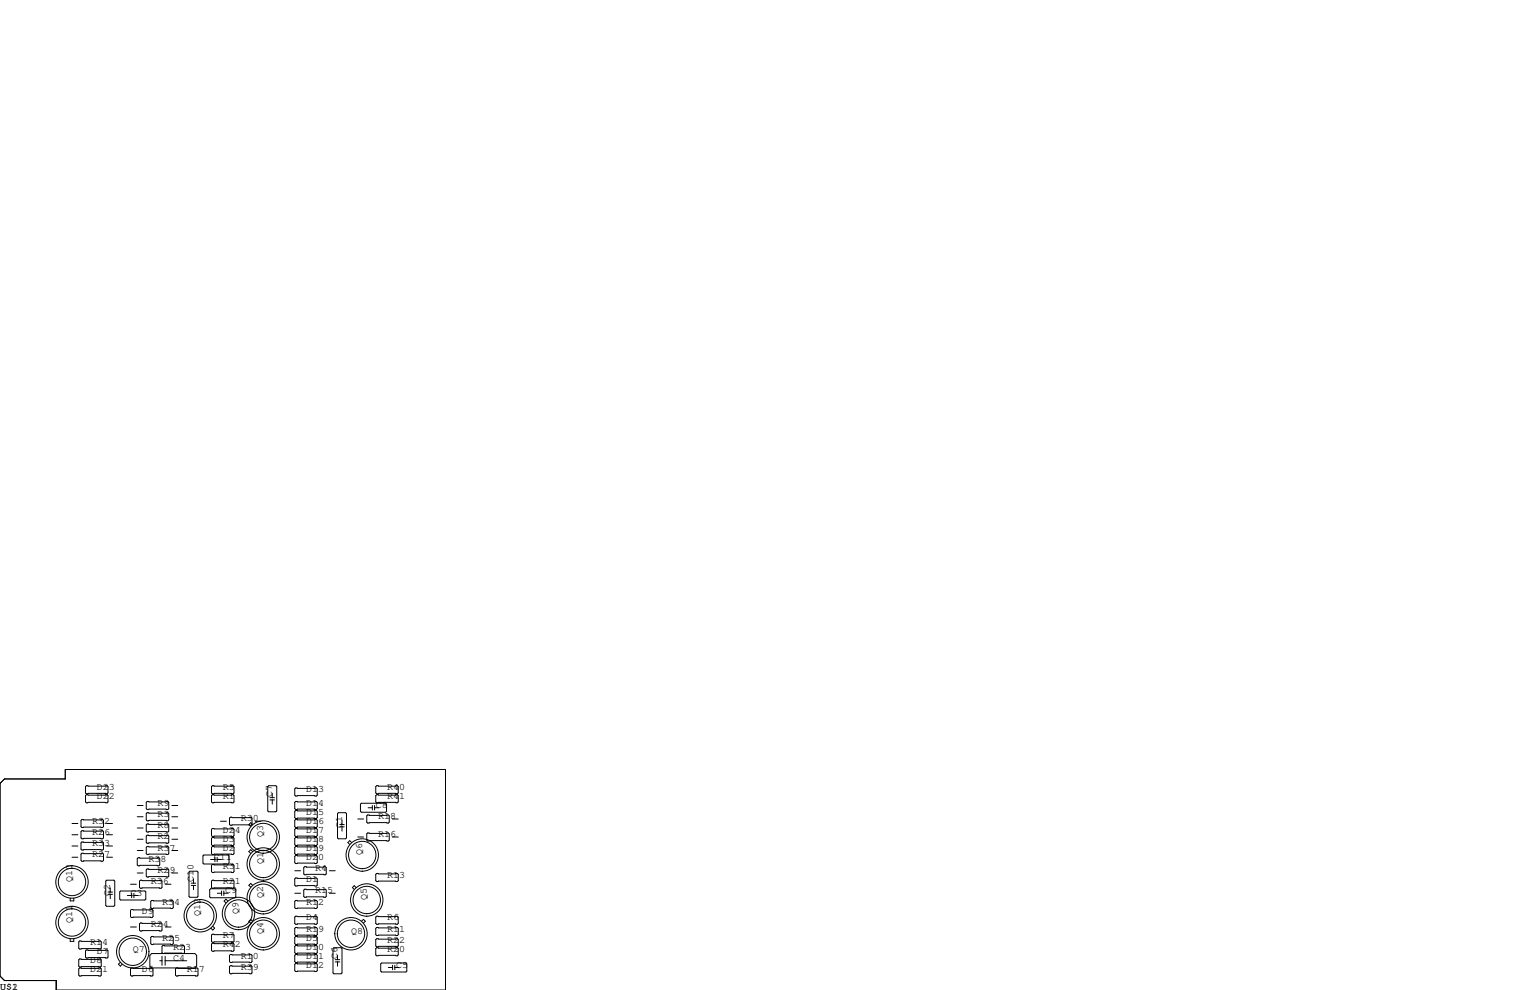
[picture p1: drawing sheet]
<svg xmlns="http://www.w3.org/2000/svg" width="432mm" height="279mm" viewBox="0 0 432 279" stroke-linecap="round" stroke-linejoin="round" font-family="sans-serif">
<g fill="none" stroke="#000" stroke-width=".28">
<path d="M0 221.1l1.3-1.3h17.1v-2.6h107.3v62.2h-109.8v-2.7h-14.6l-1.3-1.2zM20.3 235.6h1.7M20.3 232.4h1.7M20.3 238.8h1.7M23.1 234.4h5.9l.2 .3v1.8l-.2 .2h-5.9l-.2-.2v-1.8zM23.1 231.3h5.9l.2 .2v1.8l-.2 .3h-5.9l-.2-.3v-1.8zM23.1 237.6h5.9l.2 .3v1.7l-.2 .3h-5.9l-.2-.3v-1.7zM24.4 221.7h5.8l.3 .3v1.8l-.3 .2h-5.8l-.3-.2v-1.8zM24.4 224.3h5.8l.3 .2v1.8l-.3 .3h-5.8l-.3-.3v-1.8zM30.1 235.6h1.7M30.1 232.4h1.7M30.1 238.8h1.7"/>
<path d="M38.7 236.9h1.7M38.7 230.5h1.7M38.7 233.7h1.7M38.7 227.3h1.7M41.5 232.5h5.9l.2 .3v1.8l-.2 .2h-5.9l-.2-.2v-1.8zM41.5 229.4h5.9l.2 .2v1.8l-.2 .2h-5.9l-.2-.2v-1.8zM41.5 238.9h5.9l.2 .2v1.8l-.2 .3h-5.9l-.2-.3v-1.8zM41.5 226.2h5.9l.2 .2v1.8l-.2 .3h-5.9l-.2-.3v-1.8zM41.5 235.7h5.9l.2 .3v1.7l-.2 .3h-5.9l-.2-.3v-1.7zM48.5 236.9h1.7M48.5 230.5h1.7M48.5 233.7h1.7"/>
<path d="M48.5 227.3h1.7M59.9 224.3h5.9l.2 .2v1.8l-.2 .3h-5.9l-.2-.3v-1.8zM59.9 221.7h5.9l.2 .3v1.8l-.2 .2h-5.9l-.2-.2v-1.8zM59.9 238.9h5.9l.2 .2v1.8l-.2 .3h-5.9l-.2-.3v-1.8zM59.9 233.8h5.9l.2 .3v1.7l-.2 .3h-5.9l-.2-.3v-1.7zM59.9 236.3h5.9l.2 .3v1.8l-.2 .2h-5.9l-.2-.2v-1.8zM62.2 231.8h1.7M65 230.6h5.9l.2 .3v1.8l-.2 .2h-5.9l-.2-.2v-1.8zM71.3 232.7l-.5-.5-.6 .5 .6 .5M72 231.8h1.7M75.8 221.7h2.1l.2 .3v6.9l-.2 .2h-2.1l-.2-.2v-6.9zM76.2 225.1h1.3"/>
<path d="M76.2 225.8h1.3M76.8 223.9v1.2M76.8 225.8v1.1M83.4 222.4h5.9l.2 .2v1.8l-.2 .3h-5.9l-.2-.3v-1.8zM83.4 226.2h5.9l.2 .2v1.8l-.2 .3h-5.9l-.2-.3v-1.8zM83.4 228.7h5.9l.2 .3v1.8l-.2 .2h-5.9l-.2-.2v-1.8zM83.4 231.3h5.9l.2 .2v1.8l-.2 .3h-5.9l-.2-.3v-1.8zM83.4 233.8h5.9l.2 .3v1.7l-.2 .3h-5.9l-.2-.3v-1.7zM83.4 236.3h5.9l.2 .3v1.8l-.2 .2h-5.9l-.2-.2v-1.8zM83.4 238.9h5.9l.2 .2v1.8l-.2 .3h-5.9l-.2-.3v-1.8zM95.5 229.4h2l.3 .2v6.9l-.3 .2h-2l-.2-.2v-6.9zM95.9 233.3h1.3"/>
<path d="M95.9 232.7h1.3M96.5 231.5v1.2M96.5 233.3v1.3M99.2 237.8l-.5-.5-.5 .5 .5 .5M101 236.2h1.6M101 231.1h1.6M101.7 226.9l.3-.2h6.8l.3 .2v2.1l-.3 .2h-6.8l-.3-.2zM103.8 235.1h5.8l.3 .2v1.8l-.3 .3h-5.8l-.3-.3v-1.8zM103.8 230h5.8l.3 .3v1.7l-.3 .3h-5.8l-.3-.3v-1.7zM103.9 228h1.2M105.1 227.3v1.3M105.7 227.3v1.3"/>
<path d="M105.7 228h1.2M106.3 224.3h5.8l.3 .2v1.8l-.3 .3h-5.8l-.3-.3v-1.8zM106.3 221.7h5.8l.3 .3v1.8l-.3 .2h-5.8l-.3-.2v-1.8zM110.7 236.2h1.7M110.7 231.1h1.7M19.8 253.5v.8h1v-.8M20.3 241.9h1.7M23.1 240.8h5.9l.2 .2v1.8l-.2 .3h-5.9l-.2-.3v-1.8zM30.1 248.4h2l.3 .3v6.8l-.3 .3h-2l-.3-.3v-6.8zM30.1 241.9h1.7M30.5 252.4h1.3M30.5 251.8h1.3"/>
<path d="M31.1 250.6v1.2M31.1 252.4v1.2M33.8 251.7l.2-.2h6.9l.2 .2v2l-.2 .3h-6.9l-.2-.3zM35.9 252.7h1.3M36.8 256.9l.3-.2h5.8l.3 .2v1.8l-.3 .3h-5.8l-.3-.3zM36.8 249.6h1.7M37.2 252.1v1.3M37.8 252.7h1.2M37.8 252.1v1.3M38.7 246.4h1.7M38.7 240h1.7M39 242.1h5.8l.3 .2v1.8l-.3 .2h-5.8l-.3-.2v-1.8z"/>
<path d="M39.4 248.7l.2-.3h5.9l.2 .3v1.7l-.2 .3h-5.9l-.2-.3zM41.3 245.5l.2-.3h5.9l.2 .3v1.8l-.2 .2h-5.9l-.2-.2zM42.5 254.4l.3-.3h5.8l.3 .3v1.8l-.3 .2h-5.8l-.3-.2zM46.6 249.6h1.7M48.5 246.4h1.7M48.5 240h1.7M53.3 246.1l.3-.2h2l.3 .2v6.9l-.3 .2h-2l-.3-.2zM54 249.9h1.2M54 249.3h1.2M54.6 248v1.3M54.6 249.9v1.2M57.3 241.6l.2-.3h6.9l.2 .3v2l-.2 .2h-6.9l-.2-.2z"/>
<path d="M59.2 251.1l.2-.3h6.9l.2 .3v2l-.2 .3h-6.9l-.2-.3zM59.4 242.6h1.3M59.7 248.7l.2-.3h5.9l.2 .3v1.7l-.2 .3h-5.9l-.2-.3zM59.9 244h5.9l.2 .2v1.8l-.2 .3h-5.9l-.2-.3v-1.8zM60.7 241.9v1.3M61.3 242.6h1.2M61.3 241.9v1.3M61.3 252.1h1.2M62.5 251.5v1.2M63.2 252.1h1.2M63.2 251.5v1.2M64.3 254.3l-.5-.5-.6 .5 .6 .5"/>
<path d="M71.3 249.9l-.5-.6-.6 .6 .6 .5M71.3 240.3l-.5-.5-.6 .5 .6 .6M83.2 248l.2-.2h5.9l.2 .2v1.8l-.2 .3h-5.9l-.2-.3zM83.2 254.4l.2-.3h5.9l.2 .3v1.8l-.2 .2h-5.9l-.2-.2zM83.2 258.8l.2-.2h5.9l.2 .2v1.8l-.2 .3h-5.9l-.2-.3zM83.2 245.7h1.6M83.2 252.1h1.6M83.4 241.4h5.9l.2 .3v1.8l-.2 .2h-5.9l-.2-.2v-1.8zM85.7 244.9l.3-.3h5.8l.3 .3v1.7l-.3 .3h-5.8l-.3-.3zM85.7 251.2l.3-.2h5.8l.3 .2v1.8l-.3 .2h-5.8l-.3-.2zM93 245.7h1.6M93 252.1h1.6"/>
<path d="M100.5 250.5l-.5-.5-.6 .5 .6 .5M102 260l.6-.5 .5 .5-.5 .5M106 258.8l.3-.2h5.8l.3 .2v1.8l-.3 .3h-5.8l-.3-.3zM106 246.8l.3-.3h5.8l.3 .3v1.7l-.3 .3h-5.8l-.3-.3zM19.8 264.9v.8h1v-.8M22.5 273.2h5.8l.3 .2v1.8l-.3 .3h-5.8l-.3-.3v-1.8zM22.5 270.6h5.8l.3 .3v1.8l-.3 .2h-5.8l-.3-.2v-1.8zM22.5 265.6h5.8l.3 .2v1.8l-.3 .2h-5.8l-.3-.2v-1.8zM24.4 268.1h5.8l.3 .3v1.7l-.3 .3h-5.8l-.3-.3v-1.7zM34 271.6l-.6 .5 .6 .6 .5-.6M36.8 261.6h1.7M39.4 260.7l.2-.2h5.9l.2 .2v1.8l-.2 .3h-5.9l-.2-.3z"/>
<path d="M42.5 264.5l.3-.2h5.8l.3 .2v1.8l-.3 .3h-5.8l-.3-.3zM42.8 273.2l-.5-.5v-3.1l.5-.5h12.2l.5 .5v3.1l-.5 .5h-17.9l-.3 .2v1.8l.3 .3h5.8l.3-.3v-1.8l-.3-.2M45.1 271.1h.6M45.7 269.9v2.5M46 269.1l-.3-.2v-1.8l.3-.3h5.8l.3 .3v1.8l-.3 .2M46.4 269.1h5M46.6 261.6h1.7M46.6 269.9v2.5M46.6 271.1h6.1M49.8 273.2l-.3 .2v1.8l.3 .3h5.8l.3-.3v-1.8l-.3-.2h-5.4M59.7 266.4l.2-.2h5.9l.2 .2v1.8l-.2 .3h-5.9l-.2-.3zM59.7 263.9l.2-.2h5.9l.2 .2v1.8l-.2 .2h-5.9l-.2-.2z"/>
<path d="M60 261.4l.6 .6-.6 .5-.5-.5M64.8 269.6l.2-.2h5.9l.2 .2v1.8l-.2 .3h-5.9l-.2-.3zM64.8 272.8l.2-.3h5.9l.2 .3v1.8l-.2 .2h-5.9l-.2-.2zM71.3 260l-.5-.5-.6 .5 .6 .6M83.2 262l.2-.3h5.9l.2 .3v1.8l-.2 .2h-5.9l-.2-.2zM83.2 264.5l.2-.2h5.9l.2 .2v1.8l-.2 .3h-5.9l-.2-.3zM83.2 267.1l.2-.3h5.9l.2 .3v1.8l-.2 .2h-5.9l-.2-.2zM83.2 269.6l.2-.2h5.9l.2 .2v1.8l-.2 .3h-5.9l-.2-.3zM83.2 272.2l.2-.3h5.9l.2 .3v1.7l-.2 .3h-5.9l-.2-.3zM94 267.7l.2-.2h2.1l.2 .2v6.9l-.2 .2h-2.1l-.2-.2zM94.6 271.5h1.3M94.6 270.8h1.3"/>
<path d="M95.3 269.6v1.2M95.3 271.5v1.2M106 262l.3-.3h5.8l.3 .3v1.8l-.3 .2h-5.8l-.3-.2zM106 267.7l.3-.2h5.8l.3 .2v1.8l-.3 .2h-5.8l-.3-.2zM106 265.2l.3-.3h5.8l.3 .3v1.8l-.3 .2h-5.8l-.3-.2zM107.4 272l.3-.2h6.9l.2 .2v2.1l-.2 .2h-6.9l-.3-.2zM109.6 273h1.2M110.8 272.4v1.3M111.4 272.4v1.3M111.4 273h1.2"/>
<circle cx="74.3" cy="236.2" r="4.6"/>
<circle cx="74.3" cy="236.2" r="3.9"/>
<circle cx="20.3" cy="248.9" r="3.9"/>
<circle cx="20.3" cy="248.9" r="4.6"/>
<circle cx="56.5" cy="258.4" r="3.9"/>
<circle cx="56.5" cy="258.4" r="4.6"/>
<circle cx="67.3" cy="257.8" r="4.6"/>
<circle cx="67.3" cy="257.8" r="3.9"/>
<circle cx="74.3" cy="253.4" r="4.6"/>
<circle cx="74.3" cy="243.8" r="4.6"/>
<circle cx="74.3" cy="253.4" r="3.9"/>
<circle cx="74.3" cy="243.8" r="3.9"/>
<circle cx="102.2" cy="241.3" r="4.6"/>
<circle cx="102.2" cy="241.3" r="3.9"/>
<circle cx="103.5" cy="254" r="4.6"/>
<circle cx="103.5" cy="254" r="3.9"/>
<circle cx="20.3" cy="260.4" r="3.9"/>
<circle cx="20.3" cy="260.4" r="4.6"/>
<circle cx="37.5" cy="268.6" r="4.6"/>
<circle cx="37.5" cy="268.6" r="3.9"/>
<circle cx="74.3" cy="263.5" r="4.6"/>
<circle cx="74.3" cy="263.5" r="3.9"/>
<circle cx="99.1" cy="263.5" r="3.9"/>
<circle cx="99.1" cy="263.5" r="4.6"/>
</g>
<g font-size="2.8">
<text x="27.3" y="225.4">D22</text>
<text x="27.3" y="222.9">D23</text>
<text x="44.4" y="227.3">R9</text>
<text x="62.9" y="225.4">R1</text>
<text x="62.9" y="222.9">R5</text>
<text x="76.8" y="224.8" transform="rotate(-90 76.8 224.8)">C7</text>
<text x="86.4" y="223.5">D13</text>
<text x="86.4" y="227.3">D14</text>
<text x="106" y="228">C8</text>
<text x="109.2" y="222.9">R40</text>
<text x="109.2" y="225.4">R41</text>
<text x="26" y="232.4">R32</text>
<text x="44.4" y="230.5">R3</text>
<text x="44.4" y="233.7">R8</text>
<text x="67.9" y="231.8">R30</text>
<text x="86.4" y="229.9">D15</text>
<text x="86.4" y="232.4">D16</text>
<text x="96.5" y="233.7" transform="rotate(-90 96.5 233.7)">C1</text>
<text x="106.7" y="231.1">R18</text>
<text x="26" y="235.6">R26</text>
<text x="26" y="238.8">R33</text>
<text x="44.4" y="236.9">R2</text>
<text x="62.9" y="237.5">D3</text>
<text x="62.9" y="234.9">D24</text>
<text x="74.3" y="236.2" transform="rotate(-90 74.3 236.2)">Q3</text>
<text x="86.4" y="234.9">D17</text>
<text x="86.4" y="237.5">D18</text>
<text x="106.7" y="236.2">R16</text>
<text x="26" y="241.9">R27</text>
<text x="41.9" y="243.2">R38</text>
<text x="44.4" y="240">R37</text>
<text x="60.3" y="242.6">C11</text>
<text x="62.9" y="240">D2</text>
<text x="62.9" y="245.1">R31</text>
<text x="74.3" y="243.8" transform="rotate(-90 74.3 243.8)">Q1</text>
<text x="86.4" y="240">D19</text>
<text x="86.4" y="242.6">D20</text>
<text x="88.9" y="245.7">R4</text>
<text x="102.2" y="241.3" transform="rotate(-90 102.2 241.3)">Q6</text>
<text x="20.3" y="248.9" transform="rotate(-90 20.3 248.9)">Q10</text>
<text x="42.5" y="249.6">R36</text>
<text x="44.4" y="246.4">R29</text>
<text x="54.6" y="248.9" transform="rotate(-90 54.6 248.9)">C10</text>
<text x="62.9" y="249.6">R21</text>
<text x="86.4" y="248.9">D1</text>
<text x="109.2" y="247.6">R13</text>
<text x="31.1" y="252.7" transform="rotate(-90 31.1 252.7)">C2</text>
<text x="36.8" y="252.7">C3</text>
<text x="40" y="257.8">D9</text>
<text x="45.7" y="255.3">R34</text>
<text x="63.5" y="252.1">C9</text>
<text x="67.3" y="257.8" transform="rotate(-90 67.3 257.8)">Q9</text>
<text x="74.3" y="253.4" transform="rotate(-90 74.3 253.4)">Q2</text>
<text x="86.4" y="255.3">R12</text>
<text x="88.9" y="252.1">R15</text>
<text x="103.5" y="254" transform="rotate(-90 103.5 254)">Q5</text>
<text x="20.3" y="260.3" transform="rotate(-90 20.3 260.3)">Q11</text>
<text x="42.5" y="261.6">R24</text>
<text x="56.5" y="258.4" transform="rotate(-90 56.5 258.4)">Q12</text>
<text x="74.3" y="263.5" transform="rotate(-90 74.3 263.5)">Q4</text>
<text x="86.4" y="259.7">D4</text>
<text x="86.4" y="262.9">R19</text>
<text x="99.1" y="263.5">Q8</text>
<text x="109.2" y="259.7">R6</text>
<text x="109.2" y="262.9">R11</text>
<text x="25.4" y="266.7">R14</text>
<text x="27.3" y="269.2">D7</text>
<text x="37.5" y="268.6">Q7</text>
<text x="45.7" y="265.4">R25</text>
<text x="48.9" y="268">R23</text>
<text x="62.9" y="264.8">R7</text>
<text x="62.9" y="267.3">R42</text>
<text x="86.4" y="265.4">D5</text>
<text x="86.4" y="268">D10</text>
<text x="109.2" y="268.6">R20</text>
<text x="109.2" y="266.1">R22</text>
<text x="25.4" y="271.8">D8</text>
<text x="25.4" y="274.3">D21</text>
<text x="40" y="274.3">D6</text>
<text x="48.9" y="271.1">C4</text>
<text x="52.7" y="274.3">R17</text>
<text x="67.9" y="270.5">R10</text>
<text x="67.9" y="273.7">R39</text>
<text x="86.4" y="270.5">D11</text>
<text x="86.4" y="273">D12</text>
<text x="95.2" y="270.5" transform="rotate(-90 95.2 270.5)">C6</text>
<text x="111.8" y="273">C5</text>
<text x="0" y="279.4">U$1</text>
<text x="3.4" y="279.4">2</text>
</g>
</svg>
